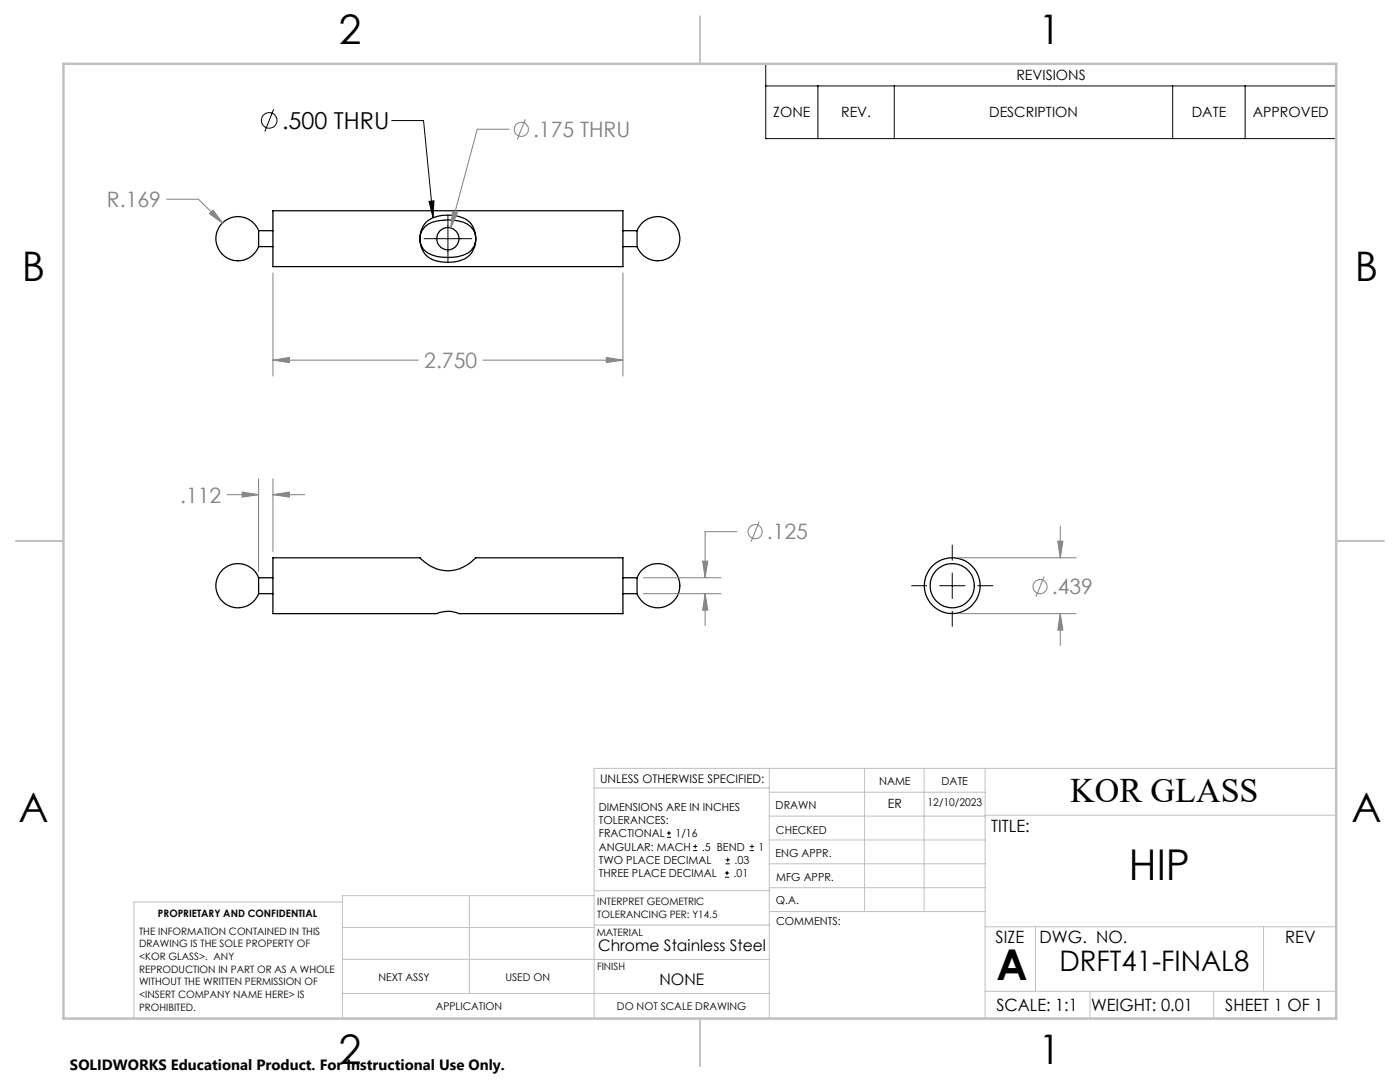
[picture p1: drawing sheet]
<svg xmlns="http://www.w3.org/2000/svg" width="279mm" height="216mm" viewBox="0 0 279 216" stroke-linecap="round" stroke-linejoin="round" font-family="sans-serif">
<g fill="none" stroke="#000" stroke-width=".25">
<path d="M51.6 46a4.4 4.4 0 0 0-6.8-1.9 4.4 4.4 0 0 0 0 7 4.4 4.4 0 0 0 6.8-1.9M51.6 46v3.2M51.6 49.2h2.9M51.6 46h2.9M54.5 42.1h69.8v11.1h-69.8zM84.7 45.3a8 8 0 0 1 6.8-1.2 3.5 3.5 0 0 1 3.4 3.5 3.5 3.5 0 0 1-3.4 3.6 9.7 9.7 0 0 1-6.1-.7 3.3 3.3 0 0 1-.7-5.2zM85.1 44.3a7.5 7.5 0 0 1 7.8-.6 4.8 4.8 0 0 1 0 7.8 7.9 7.9 0 0 1-7.5-.2 4.9 4.9 0 0 1-.3-7zM124.3 49.2h2.8M124.3 46h2.8M127.1 46a4.4 4.4 0 0 1 6.8-1.9 4.4 4.4 0 0 1 0 7 4.4 4.4 0 0 1-6.8-1.9M127.1 46v3.2M51.6 115.3a4.4 4.4 0 0 0-6.8-2 4.4 4.4 0 0 0 0 7.1 4.4 4.4 0 0 0 6.8-1.9"/>
<path d="M51.6 115.3v3.2M51.6 118.5h2.9M51.6 115.3h2.9M54.5 111.3h29.3a7.3 7.3 0 0 0 11.1 0h29.4v11.1h-32.7a5.7 5.7 0 0 0-4.4 0h-32.7zM124.3 118.5h2.8M124.3 115.3h2.8M127.1 115.3a4.4 4.4 0 0 1 6.8-2 4.4 4.4 0 0 1 0 7.1 4.4 4.4 0 0 1-6.8-1.9M127.1 115.3v3.2"/>
<circle cx="89.4" cy="47.6" r="2.22"/>
<circle cx="190" cy="116.9" r="4.4"/>
<circle cx="190" cy="116.9" r="5.6"/>
</g>
<g fill="none" stroke="#808080" stroke-width=".2">
<path d="M33.3 39.8h6.3l4.9 4.8M101.6 25.8h-6.4l-5.2 19.7M104.8 23.8l-1.6 4M41.8 42.6l.7-.7 2 2.7zM54.5 54.5v20.5M90.3 42.2l1 .2-1.3 3.1zM124.3 54.5v20.5M54.5 71.9l3.2-.6v1.1zM54.5 71.9h29M96.4 71.9h27.9M121 71.3l3.3 .6-3.3 .5zM45.3 98.7h6.3"/>
<path d="M48.3 98.2l3.3 .5-3.3 .5zM51.6 95.5v18.5M54.5 98.7l3.2-.5v1zM54.5 95.5v14.5M54.5 98.7h6.3M128.4 115.3h15.5M128.4 118.5h15.5M140.2 112h1.1l-.6 3.3zM140.7 118.5l.6 3.2h-1.1zM140.7 118.5v6.3M147.1 106.1h-6.4v9.2M151.5 104.1l-1.6 4"/>
<path d="M191.3 111.3h23.5M208.4 115l-1.6 4.1M211.1 108h1l-.5 3.3zM211.6 105v6.3M191.3 122.4h23.5M211.6 122.4l.5 3.3h-1zM211.6 122.4v6.4"/>
<circle cx="104" cy="25.8" r="1.4"/>
<circle cx="150.7" cy="106.1" r="1.41"/>
<circle cx="207.6" cy="117.1" r="1.41"/>
</g>
<g fill="none" stroke="#000" stroke-width=".2">
<path d="M152.8 12.7h113.9v15h-113.9zM152.8 17.1h113.9M163.2 17.1v10.6M178.5 17.1v10.6M234 17.1v10.6M248.5 17.1v10.6M54.6 21.8l-1.8 4.4M78.2 24.1h6.3l1.9 19.3M84.6 47.6h9.6M85.6 40.2l1-.1-.2 3.3zM89.4 42.9v9.5M181.9 116.9h3.1"/>
<path d="M187.5 116.9h5.1M190 108.8v3M190 114.3v5.1M195.1 116.9h3.1M190 122v3M133.1 167.1h.8M133.1 166.2h.8M133.5 165.8v.9M138.3 169.7h.8M138.3 168.9h.8M138.7 168.5v.8M144.7 175h.8"/>
<path d="M144.7 174.2h.8M144.8 172.4h.9M144.8 171.6h.9M145.1 173.8v.8M145.2 171.1v.9M149.6 169.7h.9M149.6 168.9h.9M150.1 168.5v.8"/>
<circle cx="53.7" cy="24" r="1.56"/>
</g>
<g fill="none" stroke="#c0c0c0" stroke-width=".2">
<path d="M118.6 157.2h34.9M153.5 153.3v49.9M153.5 158.1h43.1M172.5 153.3v28.6M184.4 153.3v28.6M196.6 153.3v49.9M266.7 153.3h-148.1v49.9M68.3 180h-41.6v23.2M93.7 178.7v19.5M118.6 178.7h-50.3v24.5M118.6 177.7h35M153.5 167.6h43.1"/>
<path d="M153.5 162.8h43.1M153.5 172.4h43.1M153.5 177.1h43.1M196.6 162.7h70.1M68.3 198.2h85.2M68.3 191.4l85.2 .1M68.3 185.1h50.3M118.6 184.6h35M153.6 181.9h43M196.6 197.8h70.1M196.6 184.9h70.1M206.7 184.9v12.9"/>
<path d="M217.5 197.8v5.4M242.2 197.8v5.4M252.2 184.9v12.9"/>
</g>
<path d="M139.7 3.2v9.5M3.1 107.9h9.6M266.7 107.9h9.5M139.7 203.2v9.6" fill="none" stroke="#c0c0c0" stroke-width=".25"/>
<path d="M12.7 12.7h254v190.5h-254z" fill="none" stroke="#c0c0c0" stroke-width=".5"/>
<path d="M85.6 40.2l1-.1-.2 3.3z" fill="#000"/>
<path d="M54.5 98.7l3.2-.5v1zM48.3 98.2l3.3 .5-3.3 .5zM140.2 112h1.1l-.6 3.3zM140.7 118.5l.6 3.2h-1.1zM54.5 71.9l3.2-.6v1.1zM121 71.3l3.3 .6-3.3 .5zM90.3 42.2l-.3 3.3 1.3-3.1zM41.8 42.6l2.7 2-2-2.7zM211.1 108h1l-.5 3.3zM211.6 122.4l.5 3.3h-1z" fill="#808080"/>
<g font-size="8.5">
<text x="225.3" y="175.5">HIP</text>
<text x="198.9" y="195.5">A</text>
</g>
<g font-size="8.1">
<text x="67.6" y="8.9">2</text>
<text x="207.3" y="8.9">1</text>
<text x="4.4" y="56.1">B</text>
<text x="270.4" y="56.1">B</text>
<text x="3.7" y="164.1">A</text>
<text x="269.7" y="164.1">A</text>
<text x="67.6" y="212.4">2</text>
<text x="207.3" y="212.4">1</text>
</g>
<text font-size="6.9" x="213.6" y="160.1">KOR GLASS</text>
<text font-size="5.6" x="211.4" y="193.7">DRFT41-FINAL8</text>
<text font-size="4.7" x="56.3" y="25.8">.500 THRU</text>
<g font-size="4.2" fill="#808080">
<text x="106.4" y="27.3">.175 THRU</text>
<text x="21.3" y="41.3">R.169</text>
<text x="84.7" y="73.4">2.750</text>
<text x="36" y="100.3">.112</text>
<text x="153.1" y="107.6">.125</text>
<text x="209.9" y="118.6">.439</text>
</g>
<g font-size="3.4">
<text x="197.8" y="166">TITLE:</text>
<text x="198.7" y="188.1">SIZE</text>
<text x="207.5" y="188.1">DWG. NO.</text>
<text x="256.5" y="188.2">REV</text>
<text x="198.8" y="201.7">SCALE: 1:1</text>
<text x="217.7" y="201.8">WEIGHT: 0.01</text>
<text x="244.5" y="201.7">SHEET 1 OF 1</text>
</g>
<g font-size="3.2">
<text x="119.4" y="189.8">Chrome Stainless Steel</text>
<text x="131.6" y="196.6">NONE</text>
</g>
<text font-size="3" x="14" y="213.5">SOLIDWORKS Educational Product. For Instructional Use Only.</text>
<g font-size="2.8">
<text x="202.8" y="16">REVISIONS</text>
<text x="154.3" y="23.4">ZONE</text>
<text x="167.9" y="23.4">REV.</text>
<text x="197.4" y="23.4">DESCRIPTION</text>
<text x="237.8" y="23.4">DATE</text>
<text x="250" y="23.4">APPROVED</text>
</g>
<text font-size="2.5" x="177.2" y="161.3">ER</text>
<text font-size="2.4" x="119.8" y="156.2">UNLESS OTHERWISE SPECIFIED:</text>
<g font-size="2.2">
<text x="119.5" y="161.8">DIMENSIONS ARE IN INCHES</text>
<text x="154.8" y="161.4">DRAWN</text>
<text x="175.4" y="156.6">NAME</text>
<text x="187.9" y="156.7">DATE</text>
<text x="119.5" y="164.4">TOLERANCES:</text>
<text x="119.5" y="167.1">FRACTIONAL</text>
<text x="134.8" y="167.1">1/16</text>
<text x="154.9" y="166.3">CHECKED</text>
<text x="119.5" y="172.4">TWO PLACE DECIMAL</text>
<text x="119.5" y="169.7">ANGULAR: MACH</text>
<text x="140.1" y="169.7">.5 BEND</text>
<text x="146.6" y="172.4">.03</text>
<text x="151.4" y="169.7">1</text>
<text x="154.8" y="171">ENG APPR.</text>
<text x="119.5" y="175">THREE PLACE DECIMAL</text>
<text x="146.4" y="175">.01</text>
<text x="154.9" y="175.7">MFG APPR.</text>
<text x="154.9" y="180.4">Q.A.</text>
<text x="154.9" y="184.6">COMMENTS:</text>
</g>
<g font-size="2.1">
<text x="185.1" y="160.7">12/10/2023</text>
<text x="75.5" y="195.7">NEXT ASSY</text>
<text x="100.9" y="195.7">USED ON</text>
<text x="86.9" y="201.5">APPLICATION</text>
<text x="123.1" y="201.6">DO NOT SCALE DRAWING</text>
</g>
<g font-size="2">
<text x="31.5" y="182.9">PROPRIETARY AND CONFIDENTIAL</text>
<text x="119.2" y="180.6">INTERPRET GEOMETRIC</text>
<text x="119.2" y="183.1">TOLERANCING PER: Y14.5</text>
<text x="27.8" y="186.5">THE INFORMATION CONTAINED IN THIS</text>
<text x="27.8" y="189">DRAWING IS THE SOLE PROPERTY OF</text>
<text x="27.8" y="191.6">&lt;KOR GLASS&gt;. ANY</text>
<text x="119.1" y="186.7">MATERIAL</text>
<text x="27.8" y="194.1">REPRODUCTION IN PART OR AS A WHOLE</text>
<text x="27.8" y="196.6">WITHOUT THE WRITTEN PERMISSION OF</text>
<text x="119.1" y="193.5">FINISH</text>
<text x="27.8" y="199.1">&lt;INSERT COMPANY NAME HERE&gt; IS</text>
<text x="27.8" y="201.7">PROHIBITED.</text>
</g>
</svg>
